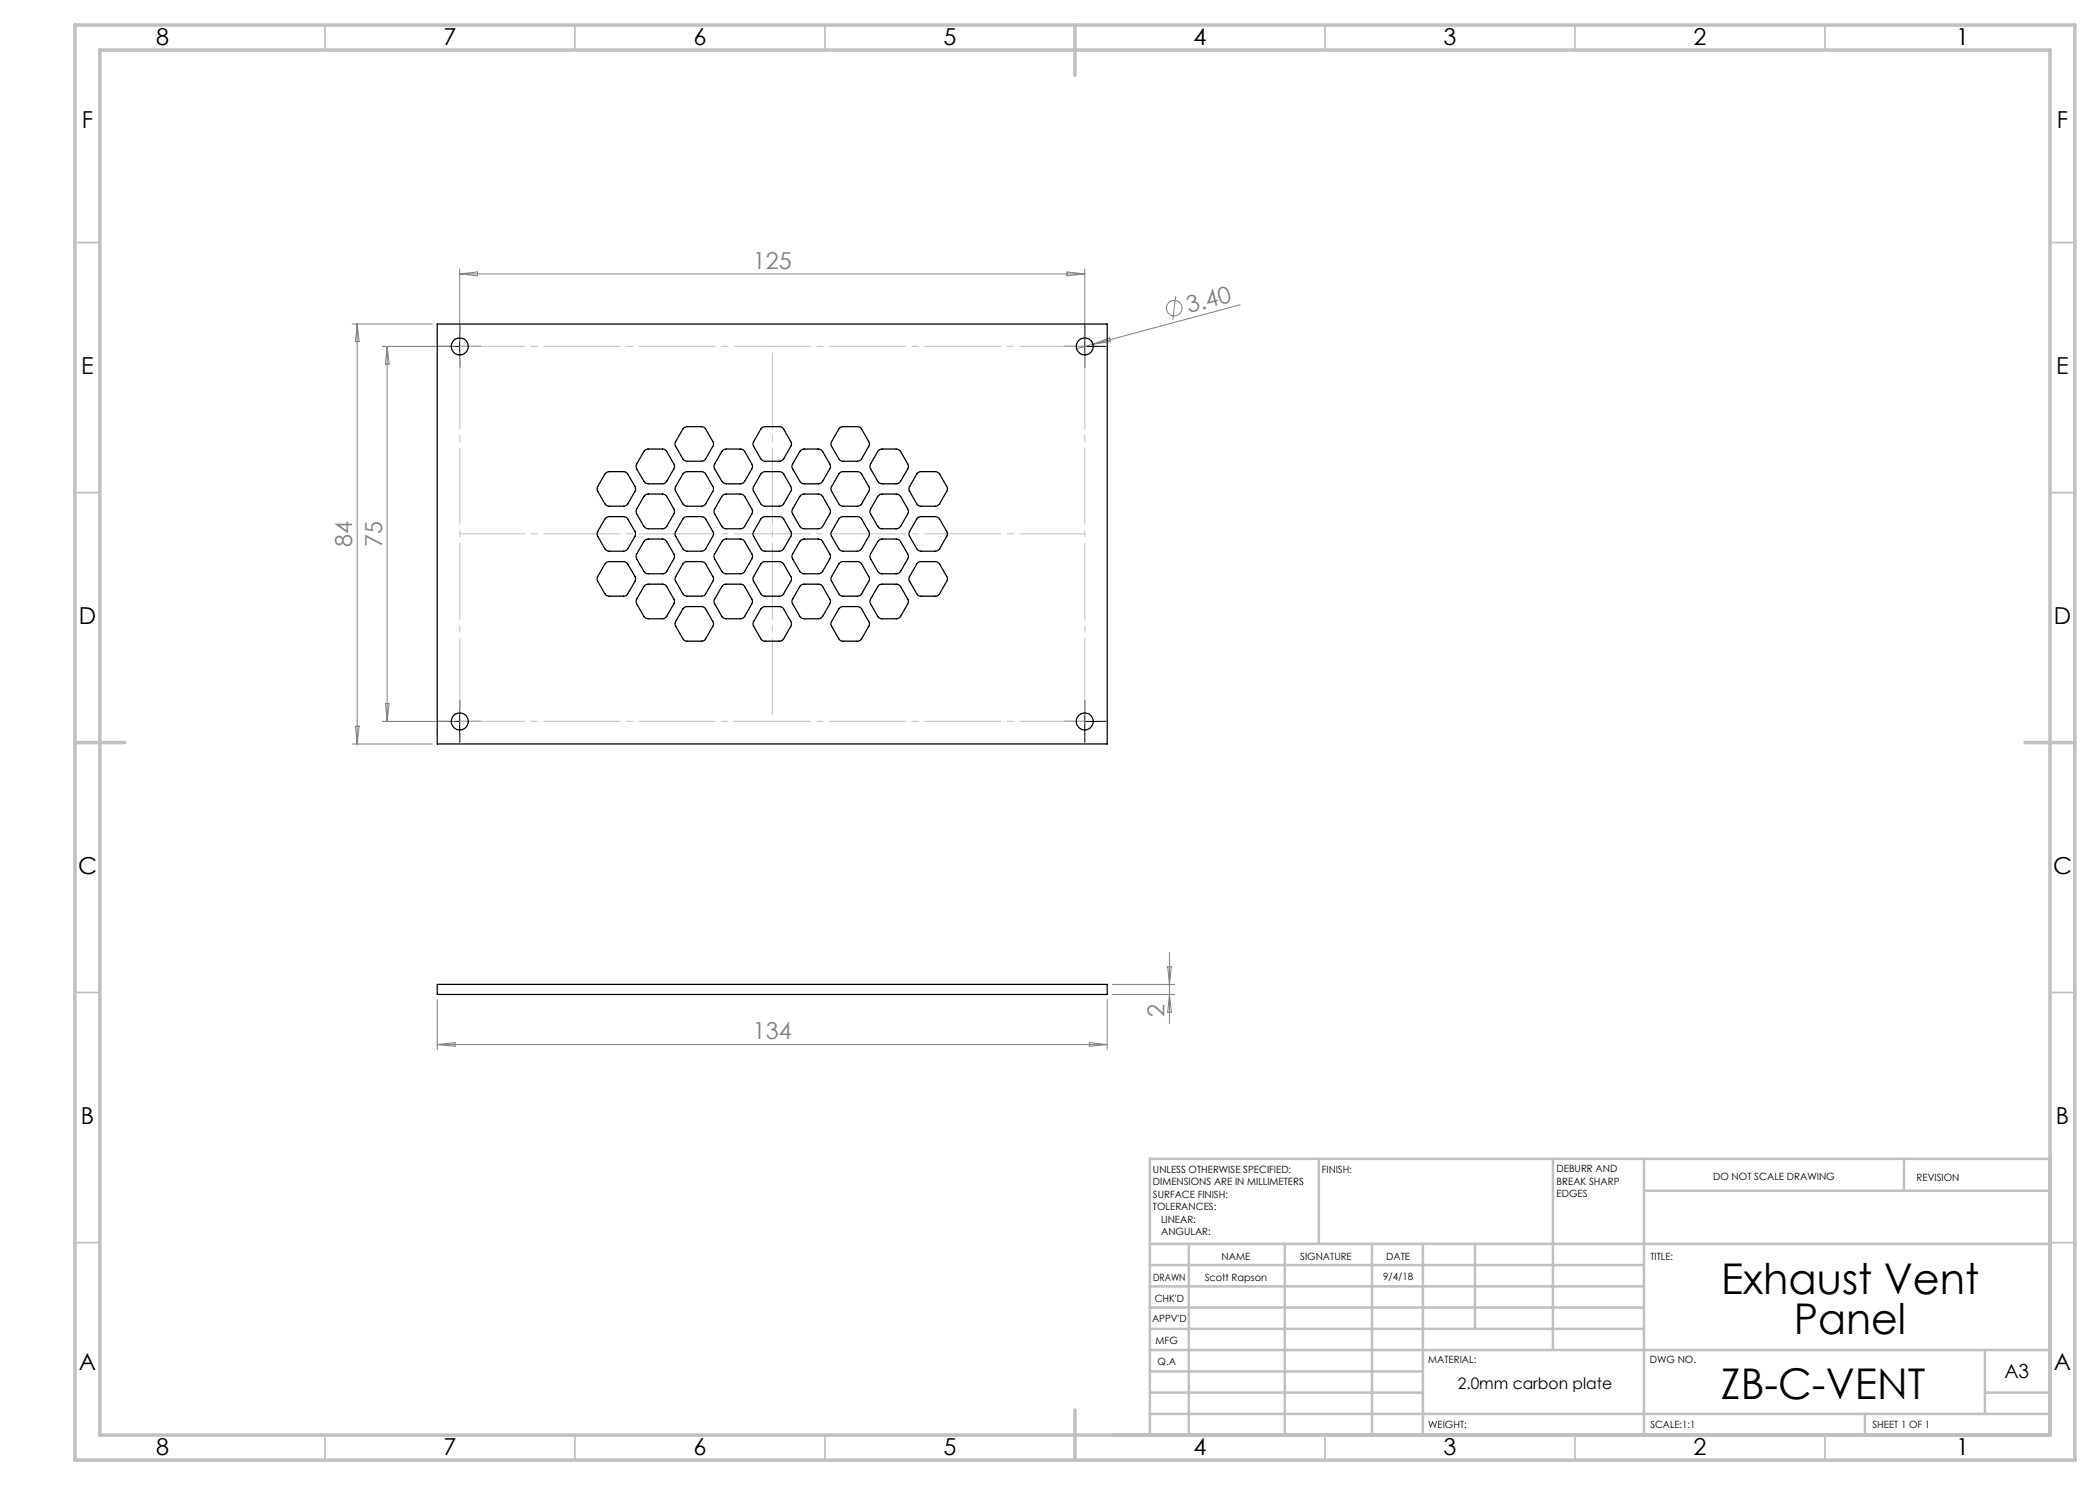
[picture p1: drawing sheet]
<svg xmlns="http://www.w3.org/2000/svg" width="420mm" height="297mm" viewBox="0 0 420 297" stroke-linecap="round" stroke-linejoin="round" font-family="sans-serif">
<g fill="none" stroke="#808080" stroke-width=".2">
<path d="M91.9 53.8v14.5M91.9 54.8h125.1M91.9 54.8l3.6-.4v.8zM213.4 54.4l3.6 .4-3.6 .4zM217 53.8v14.5M235.1 59.3l-.5 4.7M70.4 64.8h16.1M71.4 64.8v84M71.4 64.8l.4 3.5h-.7zM76.4 69.3h14.5M77.4 69.3v75M77.4 69.3l.4 3.5h-.7z"/>
<path d="M218.6 68.9l3.3-1.3 .2 .7zM248 61l-32.7 8.7M70.4 148.8h16.1M71.1 145.2h.7l-.4 3.6zM76.4 144.3h14.5M77.1 140.7h.7l-.4 3.6zM87.5 199.9v10M221.4 199.9v10M222.5 196.9h12.4M222.5 198.9h12.4M233.5 193.4h.8l-.4 3.5zM233.9 190.5v14.2"/>
<path d="M233.9 198.9l.4 3.6h-.8zM87.5 208.9h133.9M87.5 208.9l3.5-.4v.8zM217.9 208.5l3.5 .4-3.5 .4z"/>
<circle cx="234.9" cy="61.6" r="1.56"/>
</g>
<g fill="none" stroke="#000" stroke-width=".2" stroke-dasharray="15.2 1.3 1.3 1.3">
<path d="M89.5 69.3h-1.7M92 66.8v-1.7M92 71.8v1.7M94.5 69.3h1.7M214.5 69.3h-1.7M217 66.8v-1.7M217 71.8v1.7M219.5 69.3h1.7M89.5 144.3h-1.7M92 141.8v-1.7M92 146.8v1.7M94.5 144.3h1.7"/>
<path d="M214.5 144.3h-1.7M217 141.8v-1.7M217 146.8v1.7M219.5 144.3h1.7"/>
</g>
<path d="M89.5 69.3h4.9M91.9 66.8v5M214.5 69.3h5M217 66.8v5M89.5 144.3h4.9M91.9 141.8v5M214.5 144.3h5M217 141.8v5" fill="none" stroke="#000" stroke-width=".2"/>
<path d="M92 69.3v75M154.5 69.3v75M217 144.3v-75" fill="none" stroke="#c0c0c0" stroke-width=".2" stroke-dasharray="15.2 1.3 1.3 1.3" stroke-dashoffset="-1.3"/>
<path d="M217 69.3h-125M92 106.8h125M92 144.3h125" fill="none" stroke="#c0c0c0" stroke-width=".2" stroke-dasharray="15.2 1.3 1.3 1.3" stroke-dashoffset="2.3"/>
<g fill="none" stroke="#c0c0c0" stroke-width=".35">
<path d="M65 5v5M115 5v5M165 5v5M265 5v5M315 5v5M365 5v5M15 48.5h5M410 48.5h5M15 98.5h5M410 98.5h5M15 198.5h5M410 198.5h5"/>
<path d="M15 248.5h5M410 248.5h5M65 287v5M115 287v5M165 287v5M265 287v5M315 287v5M365 287v5"/>
</g>
<g fill="none" stroke="#c0c0c0" stroke-width=".5">
<path d="M263.8 231.8v17M310.6 231.8v38.2M328.8 231.8v55.2M328.8 238.2h81.2M380.8 231.8v6.4M410 231.8h-180v55.2M230 248.8h180M230 257.3h98.8M230 253h98.8M237.8 248.8v38.2M257 248.8v38.2M274.4 248.8v38.2"/>
<path d="M284.6 248.8v38.2M295 248.8v17M230 265.8h98.8M230 261.5h98.8M230 278.5h54.6M230 274.3h54.6M230 270h180M397 278.5h13M397 270v12.8M230 282.8h180M373 282.8v4.2"/>
</g>
<path d="M15 5h400v287h-400zM20 10h390v277h-390zM215 5v10M15 148.5h10M405 148.5h10M215 282v10" fill="none" stroke="#c0c0c0" stroke-width=".7"/>
<g fill="none" stroke="#000" stroke-width=".25">
<path d="M87.5 64.8h133.9v84h-133.9zM121.1 94.6l.6-.3h3.1l.8 .5 1.4 2.5 .1 .6-1.5 2.8-.4 .4-.4 .1h-3.1l-.7-.5-1.5-2.5-.1-.4 .1-.4zM128.8 99.2l.5-.3 .3-.1h2.9l.5 .2 .4 .3 1.4 2.5 .1 .6-1.5 2.9-.4 .3-.5 .2h-2.9l-.3-.1-.5-.4-1.4-2.5-.2-.5 .2-.5zM128.9 90.1l.6-.3h3.1l.8 .5 1.4 2.5 .1 .6-1.5 2.8-.4 .4-.5 .2h-2.9l-.4-.2-.4-.4-1.4-2.4-.2-.5 .2-.5zM136.6 94.7l.7-.4h3.1l.6 .3 1.7 3-.1 .6-1.6 2.8-.6 .2h-3.1l-.7-.3-1.6-3 .1-.5zM136.6 85.7l.7-.4h3a.84 .84 0 0 1 .8 .5l1.6 2.8-.1 .6-1.5 2.6-.7 .4h-3.1l-.7-.3-1.6-3 .1-.5zM144.4 99.2l.5-.3 .3-.1h2.9l.5 .2 .3 .3 1.5 2.6 .1 .5-1.6 2.9-.3 .3-.5 .2h-2.9l-.3-.1-.5-.4-1.5-2.5-.1-.6zM144.5 90.1l.6-.3h3.1l.6 .3 1.7 3.1-.1 .6-1.5 2.4a.95 .95 0 0 1-.8 .6h-2.9l-.5-.2-.3-.4-1.5-2.4-.1-.4 .1-.5zM152.3 94.6l.6-.3h3.1l.7 .5 1.5 2.6 .1 .5-1.6 2.8-.3 .4-.4 .1h-3.1l-.7-.5-1.5-2.5-.1-.6zM152.4 85.5l.5-.2h3a.85 .85 0 0 1 .8 .5l1.6 2.8-.1 .6-1.5 2.6-.7 .4h-3.1l-.7-.3-1.6-3 .1-.5zM160.1 90.1l.6-.3h3.1l.7 .4 1.6 3-.2 .6-1.4 2.4a.95 .95 0 0 1-.8 .6h-2.9l-.6-.2-1.7-2.8-.1-.4 .1-.5zM160.2 99l.6-.2h2.9l.5 .2 .3 .3 1.4 2.5 .2 .6-1.6 2.9-.3 .3-.5 .2h-2.9l-.4-.1-.5-.4-1.4-2.6-.1-.5z"/>
<path d="M167.9 94.6l.6-.3h3.1l.7 .5 1.5 2.6 .1 .5-1.8 3.1-.5 .2h-3.1l-.8-.5-1.4-2.5-.1-.6zM168 85.5l.5-.2h3.1l.5 .2 .2 .3 1.5 2.6 .1 .5-1.8 3.1-.5 .2h-3.1l-.8-.4-1.4-2.6-.1-.6zM175.7 90.1l.6-.3 3.3 .1 .5 .4 1.6 2.9-.2 .6-1.7 2.8-.6 .2h-2.8a.95 .95 0 0 1-.9-.6l-1.4-2.4-.1-.6zM175.8 99l.6-.2h2.8l.4 .1 .5 .4 1.4 2.5 .2 .6-1.6 2.9-.5 .4-3.2 .1-.5-.2-.4-.3-1.4-2.5-.1-.6zM183.5 94.6l.6-.3h3.1l.7 .5 1.5 2.6 .1 .5-1.6 2.8-.5 .5h-3.3l-.8-.5-1.4-2.5-.1-.6zM121.1 103.6l.6-.3h3.1l.8 .5 1.4 2.5 .1 .6-1.5 2.8-.4 .4-.4 .1h-3.1l-.7-.5-1.5-2.5-.1-.4 .1-.4zM121.1 112.6l.6-.3h3.1l.6 .3 1.7 3-.1 .7-1.4 2.4a.84 .84 0 0 1-.9 .5l-3.3-.1-.4-.4-1.5-2.5v-.8zM128.9 108.1l.7-.3h2.9l.5 .1 .4 .4 1.4 2.5 .1 .6-1.5 2.9-.4 .3-.4 .2h-3.1l-.7-.5-1.4-2.5-.2-.5 .2-.5zM128.9 117.1l.6-.3h3a.84 .84 0 0 1 .9 .5l1.5 2.9-.1 .5-1.4 2.6-.8 .5h-3.1l-.7-.5-1.5-2.6-.1-.4 .1-.4zM136.6 112.7l.7-.4h3.1l.6 .3 1.7 3-.1 .6-1.5 2.5a.84 .84 0 0 1-.8 .5l-3.4-.1-.3-.4-1.5-2.5v-.8zM136.6 103.7l.7-.4h3.1l.6 .3 1.7 3-.1 .6-1.6 2.8-.6 .2h-3.1l-.7-.3-1.6-3 .1-.5zM144.5 108.1l.7-.3h2.9a.95 .95 0 0 1 .8 .5l1.6 2.9-.1 .5-1.5 2.6-.7 .5h-3.1l-.7-.4-1.6-3 .1-.6z"/>
<path d="M144.5 117.1l.6-.3h3a.85 .85 0 0 1 .8 .5l1.6 2.9-.1 .5-1.5 2.6-.7 .5h-3.1l-.7-.4-1.6-3 .1-.5zM152.3 112.6l.6-.3h3.1l.7 .4 1.6 2.9-.1 .6-1.5 2.5a.85 .85 0 0 1-.8 .5h-3l-.5-.1-1.7-2.9v-.8zM152.3 103.6l.6-.3h3.1l.7 .5 1.5 2.6 .1 .5-1.6 2.8-.3 .4-.4 .1h-3.1l-.7-.5-1.5-2.5-.1-.6zM160.2 108l.6-.2h2.9a.95 .95 0 0 1 .8 .5l1.6 2.9-.2 .6-1.4 2.5-.7 .5h-3.1l-.7-.4-1.6-3 .1-.6zM160.2 117l.5-.2h3a.85 .85 0 0 1 .8 .5l1.6 2.9-.1 .5-1.5 2.6-.7 .5h-3.1l-.7-.4-1.6-3 .1-.5zM167.8 112.7l.7-.4 3.3 .1 .5 .4 1.6 2.8-.1 .6-1.7 2.9-.5 .1h-3a.85 .85 0 0 1-.9-.5l-1.4-2.5-.1-.6zM167.8 103.7l.7-.4h3.1l.7 .4 1.5 2.7 .1 .5-1.8 3.1-.5 .2h-3.1l-.7-.3-1.6-3 .1-.5zM175.8 117l.5-.2h3.1l.4 .2 .3 .3 1.5 2.6 .1 .5-1.6 2.9-.5 .4-3.3 .1-.8-.5-1.4-2.6-.1-.5zM175.8 108l.6-.2h3.1l.6 .4 1.4 2.6 .2 .4-.1 .5-1.5 2.6-.5 .4-3.3 .1-.8-.5-1.4-2.5-.1-.6zM183.5 103.6l.6-.3h3.1l.7 .5 1.5 2.6 .1 .5-1.6 2.8-.5 .5h-3.3l-.8-.5-1.4-2.5-.1-.6zM183.5 112.6l.6-.3 3.3 .1 .5 .4 1.6 2.8-.1 .6-1.8 2.9-.4 .1h-3a.85 .85 0 0 1-.9-.5l-1.4-2.5-.1-.6zM136.6 121.7l.7-.4h3.1l.6 .3 1.7 3.1-.1 .5-1.5 2.5a.84 .84 0 0 1-.8 .5l-3.4-.1-.3-.4-1.5-2.5v-.8z"/>
<path d="M152.3 121.6l.6-.3h3.1l.7 .4 1.6 3-.1 .5-1.5 2.5a.85 .85 0 0 1-.8 .5h-3.1l-.4-.1-1.7-2.9v-.8zM167.9 121.6l.6-.3 3.3 .1 .5 .4 1.6 2.9-.1 .5-1.7 2.9-.4 .1h-3.1a.85 .85 0 0 1-.9-.5l-1.4-2.5-.1-.5zM87.5 196.9h133.9v2h-133.9z"/>
<circle cx="92" cy="69.3" r="1.69"/>
<circle cx="216.9" cy="69.3" r="1.69"/>
<circle cx="92" cy="144.3" r="1.69"/>
<circle cx="216.9" cy="144.3" r="1.69"/>
</g>
<g font-size="8.5">
<text x="344.2" y="258.8">Exhaust Vent</text>
<text x="358.8" y="266.9">Panel</text>
<text x="344.2" y="279.7">ZB-C-VENT</text>
</g>
<g font-size="4.7">
<text x="31.2" y="9">8</text>
<text x="88.7" y="9">7</text>
<text x="138.7" y="9">6</text>
<text x="188.7" y="9">5</text>
<text x="238.7" y="9">4</text>
<text x="288.7" y="9">3</text>
<text x="338.7" y="9">2</text>
<text x="391.2" y="9">1</text>
<text x="16.4" y="25.5">F</text>
<text x="411.4" y="25.5">F</text>
<text x="16.3" y="74.8">E</text>
<text x="411.3" y="74.8">E</text>
<text x="15.8" y="124.8">D</text>
<text x="410.8" y="124.8">D</text>
<text x="15.6" y="174.8">C</text>
<text x="410.6" y="174.8">C</text>
<text x="16.2" y="224.8">B</text>
<text x="411.2" y="224.8">B</text>
<text x="15.8" y="274">A</text>
<text x="410.8" y="274">A</text>
<text x="31.2" y="291">8</text>
<text x="88.7" y="291">7</text>
<text x="138.7" y="291">6</text>
<text x="188.7" y="291">5</text>
<text x="238.7" y="291">4</text>
<text x="288.7" y="291">3</text>
<text x="338.7" y="291">2</text>
<text x="391.2" y="291">1</text>
</g>
<g font-size="4.7" fill="#808080">
<text x="150.6" y="53.8">125</text>
<text x="237.8" y="62.6" transform="rotate(-15 237.8 62.6)">3.40</text>
<text x="70.5" y="109.4" transform="rotate(-90 70.5 109.4)">84</text>
<text x="76.5" y="109.4" transform="rotate(-90 76.5 109.4)">75</text>
<text x="232.9" y="203.4" transform="rotate(-90 232.9 203.4)">2</text>
<text x="150.6" y="207.9">134</text>
</g>
<text font-size="3.9" x="400.9" y="275.5">A3</text>
<text font-size="3.2" x="291.6" y="277.9">2.0mm carbon plate</text>
<g font-size="2">
<text x="230.6" y="234.6">UNLESS OTHERWISE SPECIFIED:</text>
<text x="230.6" y="237.1">DIMENSIONS ARE IN MILLIMETERS</text>
<text x="230.6" y="239.6">SURFACE FINISH:</text>
<text x="264.4" y="234.6">FINISH:</text>
<text x="311.3" y="234.5">DEBURR AND</text>
<text x="311.3" y="237">BREAK SHARP</text>
<text x="311.3" y="239.5">EDGES</text>
<text x="342.6" y="236">DO NOT SCALE DRAWING</text>
<text x="383.3" y="236.2">REVISION</text>
<text x="230.6" y="242.1">TOLERANCES:</text>
<text x="232.2" y="244.6">LINEAR:</text>
<text x="232.2" y="247.1">ANGULAR:</text>
<text x="244.3" y="252">NAME</text>
<text x="260" y="251.9">SIGNATURE</text>
<text x="277.2" y="251.9">DATE</text>
<text x="330.1" y="251.9">TITLE:</text>
<text x="230.6" y="256.1">DRAWN</text>
<text x="240.9" y="256.1">Scott Rapson</text>
<text x="276.6" y="255.9">9/4/18</text>
<text x="230.9" y="260.3">CHK'D</text>
<text x="230.4" y="264.4">APPV'D</text>
<text x="231.1" y="268.8">MFG</text>
<text x="231.5" y="273">Q.A</text>
<text x="285.6" y="272.5">MATERIAL:</text>
<text x="330" y="272.5">DWG NO.</text>
<text x="285.6" y="285.5">WEIGHT:</text>
<text x="330.1" y="285.6">SCALE:1:1</text>
<text x="374.5" y="285.6">SHEET 1 OF 1</text>
</g>
</svg>
